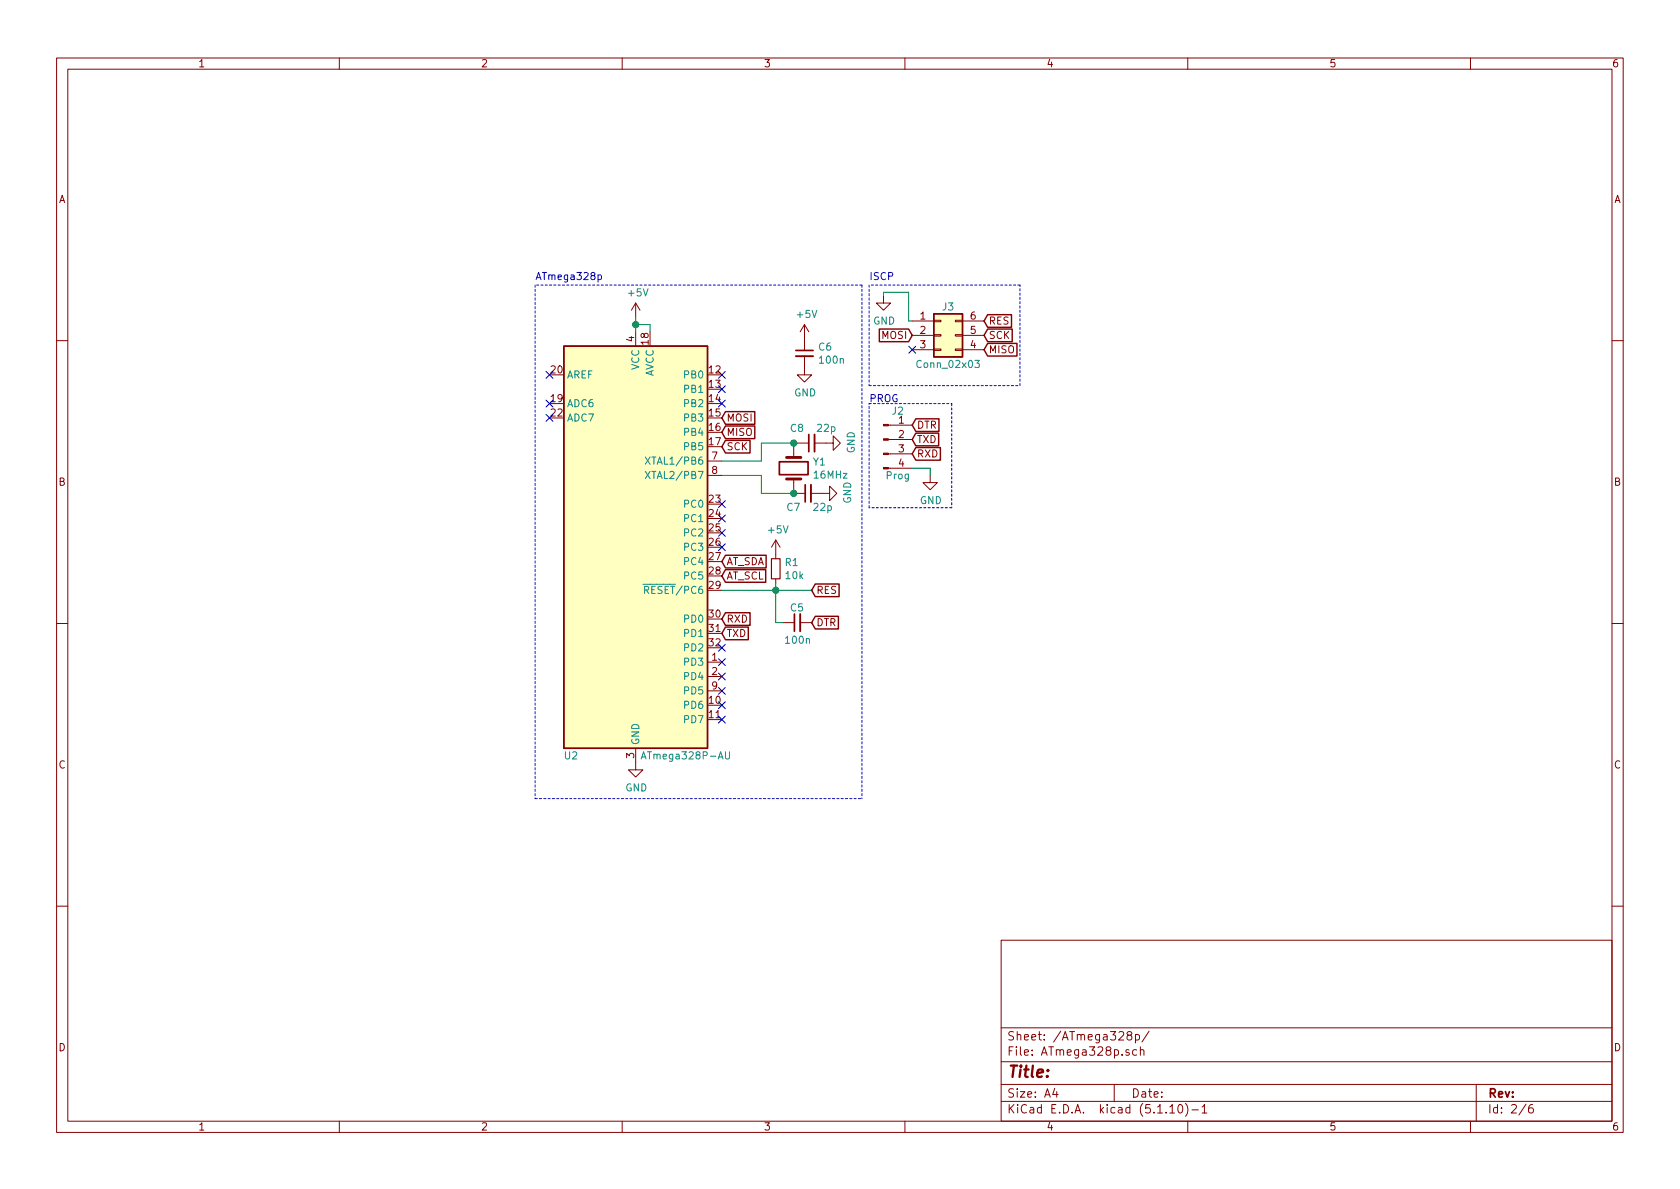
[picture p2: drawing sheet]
<svg xmlns="http://www.w3.org/2000/svg" width="297mm" height="210mm" viewBox="0 0 297 210" stroke-linecap="round" stroke-linejoin="round" font-family="sans-serif">
<g fill="none" stroke="#840000" stroke-width=".18">
<path d="M10 10.3h277v189.9h-277zM12 12.2h273v186.1h-273zM60 10.3v1.9M110 10.3v1.9M160 10.3v1.9M210 10.3v1.9M260 10.3v1.9M112.4 53.6l-.8 1.3M112.4 53.6v2.5M112.4 58.7v2.5M112.4 53.6l.8 1.3M142.2 57.4l-.7 1.3"/>
<path d="M142.2 57.4v4.6M142.2 57.4l.8 1.3M156.2 52.3v1.3h1.3l-1.3 1.3-1.3-1.3h1.3M161.3 56.8h3.8M161.3 59.3h3.8M165.1 56.6h1.3v.3h-1.3zM165.1 59.2h1.3v.2h-1.3zM168.9 56.6h1.3v.3h-1.3zM168.9 59.2h1.3v.2h-1.3zM170.2 56.8h3.8M170.2 59.3h3.8M10 60.2h2"/>
<path d="M140.3 79v1.9M141 78.4h2M142.2 63v3.3h1.3l-1.3 1.3-1.2-1.3h1.2M144 78.4h3.3v-1.3l1.3 1.3-1.3 1.2v-1.2M157.1 77.7h4.2M157.1 75.2h4.2M161.3 61.8h3.8M165.1 61.7h1.3v.3h-1.3zM168.9 61.7h1.3v.3h-1.3zM170.2 61.8h3.8M285 60.2h2M125.1 81.5h2.5"/>
<path d="M125.1 84.1h2.5M137.2 95.5l-.8 1.3M137.2 95.5v3.3M137.2 95.5l.7 1.3M140.3 87.2h2.1M140.3 84.7v1.9M143.4 87.2h3.3v-1.2l1.3 1.2-1.3 1.3v-1.3M157.1 82.8h4.2M157.1 80.3h4.2M164.5 84.1v1.2h1.2l-1.2 1.3-1.3-1.3h1.3M10 110.3h2M125.1 117.1h2.5"/>
<path d="M125.1 119.6h2.5M137.2 102.4v.7M138.4 110.1h2.1M141.5 110.1h2M285 110.3h2M112.4 132.3v3.8h1.3l-1.3 1.3-1.3-1.3h1.3M125.1 122.2h2.5M10 160.2h2M177 166.3h108v32h-108zM285 160.2h2M60 198.3v1.9M110 198.3v1.9"/>
<path d="M160 198.3v1.9M177 194.8h108M177 191.8h108M177 187.8h108M177 181.8h108M186.5 192.5l-.4 1h1M186.8 193v1M197 191.8v3M199.5 183.1l-.2-.3v-.2l.2-.2 .5 .1 .1 .2v.2l-.7 .2a.48 .48 0 0 0-.1 .7l.2 .1 .6-.1a.48 .48 0 0 0-.1-.7h-.2M199.6 185.7l-.3-.1-.2 .2v.2l.5 .2v.3h-.5M200.8 183l.4-.1 .3 .3-.1 .6-.2 .1-.4-.1M200.8 182.9v1.5"/>
<path d="M201 185.7l-.4-.1-.3 .3v.6l.3 .1 .4-.1M201.6 185.7l.2-.1 .4 .1 .1 .9M201.6 185.1v1.5M203.2 182.3l-1.3 2M206.8 195.8l.5-.5v1.5M206.8 196.8h.9M208.5 195.4l.1-.1a.8 .8 0 0 1 .5 .8 .8 .8 0 0 1-.5 .7 1 1 0 0 1-.1-1.4zM209.6 195.1a1.71 1.71 0 0 1 0 2.3M210 198.3v1.9M210.7 196.3h1.2M212.5 195.8l.5-.5v1.5M212.5 196.8h.9"/>
<path d="M260 198.3v1.9M261 191.8v6.5M269.8 195.2l-1.2 2M271 195.3a.62 .62 0 0 0-.7 .7v.7l.3 .1 .4-.1 .1-.5-.1-.2-.4-.1-.3 .3"/>
</g>
<path d="M140.7 63h3.1M144 76.8v3.1M143.4 85.7v3.1M141.5 108.6v3" fill="none" stroke="#840000" stroke-width=".33"/>
<path d="M140.7 62h3.1M143 76.8v3.1M137.8 81.7h5.1v2.2h-5.1zM142.4 85.7v3.1M140.5 108.6v3" fill="none" stroke="#840000" stroke-width=".3"/>
<g fill="#ffffc2" stroke="#ffffc2" stroke-width=".18">
<path d="M99.7 61.2h25.4v71.1h-25.4z"/>
<path d="M165.1 55.5h5.1v7.6h-5.1z"/>
</g>
<g fill="none" stroke="#840000" stroke-width=".25">
<path d="M155.5 58.2h5.2l.6 1.1-.6 1.1h-5.2zM165.1 55.5h5.1v7.6h-5.1zM174.6 55.6h4.2v2.3h-4.2l-.6-1.1zM174.6 58.2h4.4v2.2h-4.4l-.6-1.1zM99.7 61.2h25.4v71.1h-25.4zM128.3 75.3h5.2v2.3h-5.2l-.7-1.2zM128.3 72.8h5.2v2.2h-5.2l-.7-1.1zM128.3 77.9h4.3v2.2h-4.3l-.7-1.1zM161.9 79.1h4.4v2.3h-4.4l-.6-1.1zM161.9 76.6h4.1v2.2h-4.1l-.6-1.1zM161.9 74.1h4.1v2.2h-4.1l-.6-1.1zM174.6 60.7h5.2v2.3h-5.2l-.6-1.2z"/>
<path d="M128.3 98.2h7.2v2.2h-7.2l-.7-1.1zM128.3 100.7h7.1v2.3h-7.1l-.7-1.2zM128.3 110.9h4v2.2h-4l-.7-1.1zM128.3 108.4h4.3v2.2h-4.3l-.7-1.1zM144.1 109h4.1v2.2h-4.1l-.6-1.1zM144.1 103.3h4.3v2.2h-4.3l-.6-1.1z"/>
</g>
<path d="M172.4 63.7h.8l-.5 .5 .4 .1v.6l-.5 .1-.2-.1M114.1 80.8l.8 1.3M114.1 83.4l.8 1.2M114.9 80.8l-.8 1.3M114.9 83.4l-.8 1.2M113.7 103.3h1.2M114 104.3h.6l.1-.2-.1-.3-.1-.1h-.5v1.2M114.3 104.3l.4 .6M113.4 134.2l.4-1.3 .4 1.3M113.5 133.9h.6M128.3 132.9v1.1l.2 .2h.3l.2-.2v-1.1" fill="none" stroke="#008484" stroke-width=".18"/>
<path d="M139.1 80.9h2.5M139.1 84.7h2.5" fill="none" stroke="#840000" stroke-width=".51"/>
<g fill="#840000" stroke="#840000" stroke-width=".18">
<path d="M156.2 82.7h.9v.2h-.9z"/>
<path d="M156.2 80.1h.9v.3h-.9z"/>
<path d="M156.2 77.6h.9v.2h-.9z"/>
<path d="M156.2 75.1h.9v.2h-.9z"/>
</g>
<path d="M136.4 98.8h1.5v3.6h-1.5z" fill="none" stroke="#840000" stroke-width=".2"/>
<path d="M94.6 50.4v90.8M152.4 50.4h-57.8M152.4 50.4v90.8M153.7 50.4v17.8M180.3 50.4h-26.6M153.7 71.4h14.6M153.7 68.2h26.6M168.3 71.4v18.4M180.3 68.2v-17.8M153.7 89.8v-18.4M168.3 89.8h-14.6M94.6 141.2h57.8" fill="none" stroke="#0000c2" stroke-width=".18" stroke-dasharray=".4 .4"/>
<path d="M112.4 56.1v2.6M112.4 57.4h2.5v1.3M156.2 52.3v-.6h4.5v5.1h.6M140.3 78.4v.6M141 78.4h-6.4v3.1h-7M127.6 84.1h7v3.1h5.7v-.6M161.3 82.8h3.2v1.3M127.6 104.4h15.9M137.2 103.1v7h1.2" fill="none" stroke="#008400" stroke-width=".18"/>
<path d="M105.7 48.7l.4-.1 .2 .2-.1 .6h-.5" fill="none" stroke="#0000c2" stroke-width=".18"/>
<g fill="#008400" stroke="#008400" stroke-width=".25">
<circle cx="140.3" cy="78.4" r=".51"/>
<circle cx="137.2" cy="104.4" r=".51"/>
<circle cx="112.4" cy="57.4" r=".51"/>
<circle cx="140.3" cy="87.2" r=".51"/>
</g>
<g fill="none" stroke="#000084" stroke-width=".18">
<path d="M96.5 65.7l1.3 1.2M96.5 70.8l1.3 1.2M96.5 73.3l1.3 1.2M97.8 65.7l-1.3 1.2M97.8 70.8l-1.3 1.2M97.8 73.3l-1.3 1.2M127 70.8l1.2 1.2M127 68.2l1.2 1.2M127 65.7l1.2 1.2M128.2 70.8l-1.2 1.2M128.2 68.2l-1.2 1.2M128.2 65.7l-1.2 1.2"/>
<path d="M160.7 61.2l1.2 1.3M161.9 61.2l-1.2 1.3M127 93.6l1.2 1.2M127 96.2l1.2 1.2M127 91.1l1.2 1.2M127 88.5l1.2 1.3M128.2 93.6l-1.2 1.2M128.2 96.2l-1.2 1.2M128.2 91.1l-1.2 1.2M128.2 88.5l-1.2 1.3M127 113.9l1.2 1.3M127 116.5l1.2 1.2"/>
<path d="M127 119l1.2 1.2M128.2 113.9l-1.2 1.3M128.2 116.5l-1.2 1.2M128.2 119l-1.2 1.2M127 126.6l1.2 1.3M127 124.1l1.2 1.2M127 121.6l1.2 1.2M128.2 126.6l-1.2 1.3M128.2 124.1l-1.2 1.2M128.2 121.6l-1.2 1.2"/>
</g>
<text font-size="2.8" fill="#840000" x="178" y="190.5">Title:</text>
<g font-size="2.1" fill="#840000">
<text x="178" y="184">Sheet: /ATmega328p/</text>
<text x="178" y="186.7">File: ATmega328p.sch</text>
<text x="178" y="196.9">KiCad E.D.A. kicad (5.1.10)-1</text>
<text x="178" y="194.1">Size: A4</text>
<text x="200" y="194.1">Date:</text>
<text x="263" y="194.1">Rev:</text>
<text x="263" y="196.9">Id: 2/6</text>
</g>
<g font-size="1.8" fill="#840000">
<text x="35" y="11.9">1</text>
<text x="85" y="11.9">2</text>
<text x="135" y="11.9">3</text>
<text x="185" y="11.9">4</text>
<text x="235" y="11.9">5</text>
<text x="285" y="11.9">6</text>
<text x="10.4" y="35.9">A</text>
<text x="285.4" y="35.9">A</text>
<text x="156" y="59.9">MOSI</text>
<text x="162.7" y="56.5">1</text>
<text x="162.7" y="59">2</text>
<text x="171.6" y="59">5</text>
<text x="171.6" y="56.5">6</text>
<text x="174.8" y="57.4">RES</text>
<text x="174.8" y="59.9">SCK</text>
<text x="112.1" y="60.4" transform="rotate(-90 112.1 60.4)">4</text>
<text x="114.7" y="60.9" transform="rotate(-90 114.7 60.9)">18</text>
<text x="162.7" y="61.6">3</text>
<text x="171.6" y="61.6">4</text>
<text x="174.8" y="62.5">MISO</text>
<text x="97.5" y="71.1">19</text>
<text x="97.5" y="66">20</text>
<text x="125.4" y="66">12</text>
<text x="125.4" y="68.6">13</text>
<text x="125.4" y="71.1">14</text>
<text x="97.5" y="73.7">22</text>
<text x="125.4" y="73.7">15</text>
<text x="125.4" y="76.2">16</text>
<text x="128.4" y="77.1">MISO</text>
<text x="128.4" y="74.5">MOSI</text>
<text x="158.9" y="74.9">1</text>
<text x="158.9" y="77.5">2</text>
<text x="162.1" y="75.8">DTR</text>
<text x="125.4" y="78.7">17</text>
<text x="125.9" y="81.3">7</text>
<text x="125.9" y="83.8">8</text>
<text x="128.4" y="79.6">SCK</text>
<text x="158.9" y="80">3</text>
<text x="158.9" y="82.5">4</text>
<text x="162.1" y="80.9">RXD</text>
<text x="162.1" y="78.4">TXD</text>
<text x="10.4" y="85.9">B</text>
<text x="125.4" y="88.9">23</text>
<text x="285.4" y="85.9">B</text>
<text x="125.4" y="91.4">24</text>
<text x="125.4" y="94">25</text>
<text x="125.4" y="96.5">26</text>
<text x="125.4" y="99.1">27</text>
<text x="125.4" y="101.6">28</text>
<text x="128.4" y="99.9">AT_SDA</text>
<text x="125.4" y="104.1">29</text>
<text x="128.4" y="102.5">AT_SCL</text>
<text x="144.3" y="105">RES</text>
<text x="125.4" y="109.2">30</text>
<text x="125.4" y="111.8">31</text>
<text x="128.4" y="112.6">TXD</text>
<text x="128.4" y="110.1">RXD</text>
<text x="144.3" y="110.7">DTR</text>
<text x="125.4" y="114.3">32</text>
<text x="125.9" y="116.8">1</text>
<text x="125.9" y="119.4">2</text>
<text x="125.4" y="124.5">10</text>
<text x="125.9" y="121.9">9</text>
<text x="125.4" y="127">11</text>
<text x="10.4" y="135.9">C</text>
<text x="112.1" y="134.1" transform="rotate(-90 112.1 134.1)">3</text>
<text x="285.4" y="135.9">C</text>
<text x="10.4" y="185.9">D</text>
<text x="285.4" y="185.9">D</text>
<text x="35" y="199.9">1</text>
<text x="85" y="199.9">2</text>
<text x="135" y="199.9">3</text>
<text x="185" y="199.9">4</text>
<text x="235" y="199.9">5</text>
<text x="285" y="199.9">6</text>
</g>
<g font-size="1.8" fill="#0000c2">
<text x="94.6" y="49.5">ATmega328p</text>
<text x="153.7" y="49.5">ISCP</text>
<text x="153.7" y="71.1">PROG</text>
</g>
<g font-size="1.8" fill="#008484">
<text x="111.2" y="52.4">+5V</text>
<text x="141" y="56.2">+5V</text>
<text x="154.4" y="57.4">GND</text>
<text x="166.7" y="54.9">J3</text>
<text x="113" y="65.5" transform="rotate(-90 113 65.5)">VCC</text>
<text x="144.8" y="62">C6</text>
<text x="145" y="64.3">100n</text>
<text x="162.4" y="65.1">Conn_02x03</text>
<text x="100.2" y="66.9">AREF</text>
<text x="115.6" y="66.7" transform="rotate(-90 115.6 66.7)">AVCC</text>
<text x="121.2" y="66.9">PB0</text>
<text x="121.2" y="69.5">PB1</text>
<text x="140.4" y="70.1">GND</text>
<text x="100.2" y="72">ADC6</text>
<text x="100.2" y="74.5">ADC7</text>
<text x="121.2" y="72">PB2</text>
<text x="121.2" y="74.5">PB3</text>
<text x="121.2" y="77.1">PB4</text>
<text x="139.8" y="76.4">C8</text>
<text x="144.6" y="76.4">22p</text>
<text x="157.8" y="73.3">J2</text>
<text x="115.1" y="82.2">XTAL1/PB6</text>
<text x="121.2" y="79.6">PB5</text>
<text x="143.8" y="82.3">Y1</text>
<text x="151.1" y="80.2" transform="rotate(-90 151.1 80.2)">GND</text>
<text x="115.1" y="84.7">XTAL2/PB7</text>
<text x="121.2" y="89.8">PC0</text>
<text x="144" y="84.6">16MHz</text>
<text x="150.5" y="89.1" transform="rotate(-90 150.5 89.1)">GND</text>
<text x="156.7" y="84.8">Prog</text>
<text x="162.6" y="89.1">GND</text>
<text x="121.2" y="92.3">PC1</text>
<text x="121.2" y="94.9">PC2</text>
<text x="135.9" y="94.3">+5V</text>
<text x="139.2" y="90.3">C7</text>
<text x="143.9" y="90.3">22p</text>
<text x="121.2" y="97.4">PC3</text>
<text x="121.2" y="99.9">PC4</text>
<text x="138.9" y="100.1">R1</text>
<text x="114.8" y="105">RESET/PC6</text>
<text x="121.2" y="102.5">PC5</text>
<text x="139" y="102.4">10k</text>
<text x="121.2" y="110.1">PD0</text>
<text x="121.2" y="112.6">PD1</text>
<text x="139" y="113.8">100n</text>
<text x="139.8" y="108.1">C5</text>
<text x="121.2" y="117.7">PD3</text>
<text x="121.2" y="115.2">PD2</text>
<text x="121.2" y="125.3">PD6</text>
<text x="121.2" y="120.3">PD4</text>
<text x="121.2" y="122.8">PD5</text>
<text x="113" y="131.8" transform="rotate(-90 113 131.8)">GND</text>
<text x="121.2" y="127.9">PD7</text>
<text x="99.8" y="134.3">U2</text>
<text x="114.2" y="134.3">ATmega328P-AU</text>
<text x="110.6" y="139.9">GND</text>
</g>
</svg>
